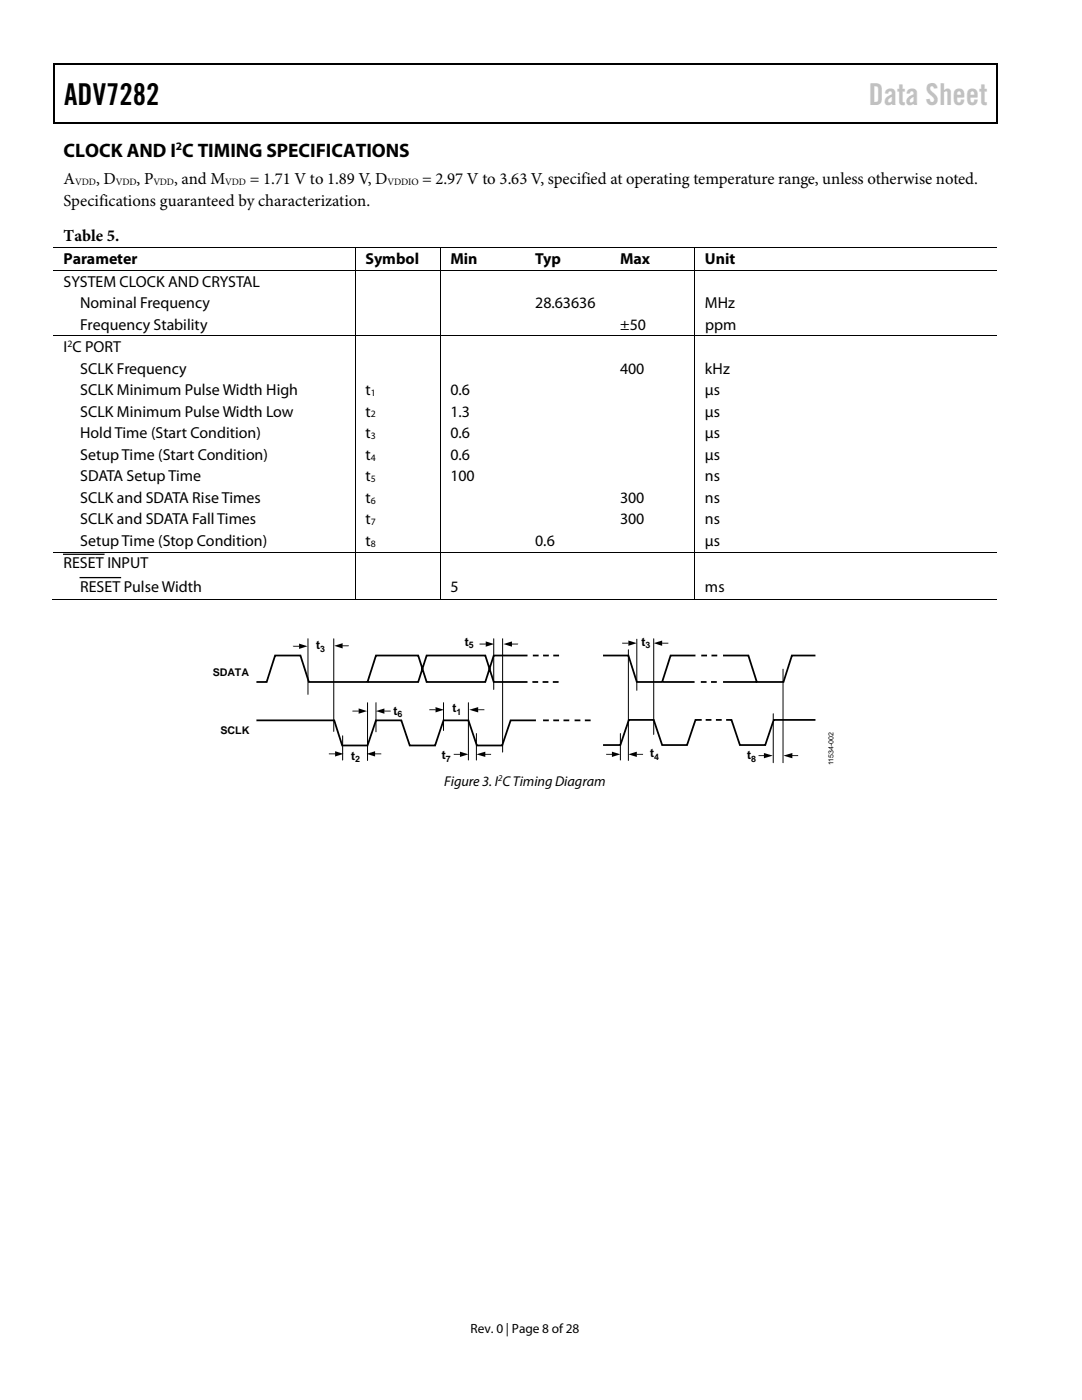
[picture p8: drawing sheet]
<svg xmlns="http://www.w3.org/2000/svg" width="216mm" height="279mm" viewBox="0 0 216 279" stroke-linecap="round" stroke-linejoin="round" font-family="sans-serif">
<g fill="#000">
<path d="M10.7 12.7h.2v1h-.2zM10.7 12.7h.2v.3h-.2zM133.5 12.7h.2v.3h-.2zM198.9 12.7h.2v1h-.2zM198.9 12.7h.2v.3h-.2zM10.7 24.4h.2v.2h-.2zM133.2 24.4h.3v.2h-.3zM198.9 24.4h.2v.2h-.2zM70.8 49.4h.2v.1h-.2zM70.8 53.9h.2v.2h-.2zM87.8 49.4h.1v.1h-.1zM87.8 53.9h.1v.2h-.1z"/>
<path d="M104.8 49.4h.1v.1h-.1zM104.8 53.9h.1v.2h-.1zM121.7 49.4h.2v.1h-.2zM121.7 53.9h.2v.2h-.2zM138.6 49.4h.1v.1h-.1zM138.6 53.9h.1v.2h-.1zM70.8 67h.2v.1h-.2zM87.8 67h.1v.1h-.1zM104.8 67h.1v.1h-.1zM121.7 67h.2v.1h-.2zM138.6 67h.1v.1h-.1zM70.8 110.1h.2v.2h-.2z"/>
<path d="M70.8 119.6h.2v.2h-.2zM87.8 110.1h.1v.2h-.1zM87.8 119.6h.1v.2h-.1zM104.5 119.6h.2v.2h-.2zM104.8 110.1h.1v.2h-.1zM121.5 119.6h.1v.2h-.1zM121.7 110.1h.2v.2h-.2zM138.6 110.1h.1v.2h-.1zM138.6 119.6h.1v.2h-.1zM58.4 128.9h1.4v.2h-1.3zM59.7 128.4l1.7 .6-1.7 .5zM66.7 128.9l1.7-.5v1z"/>
<path d="M68.3 128.8l1.3 .1-1.2 .1zM95.7 128.4l1.3 .1-1.3 .1zM96.9 128l1.7 .5-1.7 .6zM100.5 128.5l1.7-.5v1.1zM102.1 128.4l1.3 .1-1.2 .1zM124.1 128.3l1.4 .1h-1.4zM125.4 127.8l1.7 .6-1.7 .5zM130.4 128.4l1.7-.6v1.1zM132 128.3h1.4v.1h-1.3zM65.6 150.4l1.4 .1h-1.4zM66.9 149.9l1.6 .6-1.6 .5zM70.3 141.8l1.4 .1-1.4 .1z"/>
<path d="M71.6 141.4l1.6 .5-1.6 .5zM73.2 150.5l1.6-.6v1.1zM75 141.9l1.7-.5v1zM74.8 150.4h1.3v.1h-1.3zM76.6 141.8h1.3v.2h-1.2zM85.7 141.6h1.3l-1.3 .1zM86.9 141.1l1.7 .5-1.7 .6zM90.5 150.5h1.4l-1.4 .1zM91.8 150l1.7 .5-1.7 .6zM93.6 141.6l1.8-.5v1.1zM95.1 150.5l1.7-.5v1.1zM95.3 141.6h1.4v.1h-1.3z"/>
<path d="M96.7 150.5h1.3v.1h-1.3zM152.4 150.3l1.8 .5-1.8 .5zM151.4 150.7l1.3 .1-1.3 .1zM156.3 150.8l1.8-.5v1zM158 150.7h1.3v.2h-1.3z"/>
</g>
<path d="M10.8 13.7v10.7M10.9 12.8h122.6M133.7 12.8h65.2M199 13.7v10.7M10.9 24.5h188M12.7 110.6h8M16 115.3h8" fill="none" stroke="#000" stroke-width=".25"/>
<g fill="none" stroke="#000" stroke-width=".2">
<path d="M10.7 49.4h60.1M10.7 54h60.1M70.9 49.5v4.4M70.9 54.1v12.9M71 49.4h16.8M71 54h16.8M87.8 49.5v4.4M87.8 54.1v12.9M87.9 49.4h16.9M87.9 54h16.9M104.9 49.4h16.8M104.9 54h16.8"/>
<path d="M121.9 49.4h16.7M121.9 54h16.7M138.6 49.5v4.4M138.6 54.1v12.9M138.7 49.4h60.2M138.7 54h60.2M10.7 67.1h60.1M70.9 67.1v43M71 67.1h16.8M87.8 67.1v43M87.9 67.1h16.9M104.9 67.1h16.8"/>
<path d="M121.9 67.1h16.7M138.6 67.1v43M138.7 67.1h60.2M10.4 119.7h60.4M10.7 110.2h60.1M70.9 110.3v9.3M71 110.2h16.8M71 119.7h16.8M87.8 110.3v9.3M87.9 110.2h16.9M87.9 119.7h50.7M104.9 110.2h16.8"/>
<path d="M121.9 110.2h16.7M138.6 110.3v9.3M138.7 110.2h60.2M138.7 119.7h60.2M61.5 127.5v11.1M66.6 127.5v18.5M98.5 127.5v10.1M100.3 127.5v22.6M125.4 129.7v22.1M127.1 127.6v10.2M130.4 127.5v19.1M156.2 133.6v18.6"/>
<path d="M68.4 146.8v4.9M73.3 140.2v11.6M75 140.2v5.9M88.5 140.2v5.6M93.5 140.2v11.5M95.1 146.4v5.3M123.8 146.4v5.3M154.3 142.4v9.8"/>
</g>
<path d="M51.2 143.8h15.5l1.6 5h5l1.7-5h5.1l1.7 5h5l1.7-5h5l1.6 5h5.1l1.7-5h5M108.4 143.8h1.1M110.4 143.8h1.2M112.4 143.8h1.2M114.7 143.8h1.1M116.7 143.8h1.1M140 143.7h-1.2l-1.7 5h-5l-1.7-5h-4.9l-1.7 5h-3.5" fill="none" stroke="#000" stroke-width=".35"/>
<path d="M146 143.7h8.4l-1.7 5h-5.1zM154.4 143.7h4.9zM144.9 143.7h1.1z" fill="#fff"/>
<g fill="none" stroke="#000" stroke-width=".35">
<path d="M51.2 136.1h2l1.7-5.3h5l1.7 5.3h21.8l1.7-5.3h11.7l1.7 5.3h6.8M105.3 130.8h-6.8l-1.7 5.3h-11.7l-1.7-5.3h-8.4l-1.7 5.3M106.2 136.1h1.2M106.3 130.8h1.2M108.3 136.1h1.1M108.4 130.8h1.1M110.3 136.1h1.2M110.4 130.8h1.2M120.3 130.8h5.1l1.7 5.3h5l1.7-5.3h5M132.3 136.1h6.3M139.8 136.1h1.2M139.9 130.8h1.2"/>
<path d="M141.9 136.1h1.1M142 130.8h1.1M144.3 130.8h5l1.7 5.3h5.3l1.7-5.3h4.7M144.3 136.1h6.7M125.4 143.7h.1M140.8 143.7h1.2M142.9 143.7h1.1M144.9 143.7h1.1l1.6 5h5.1l1.7-5h8.3"/>
</g>
<path d="M121 150.5h1.2l-1.2 .1zM122.1 150l1.7 .5-1.7 .6zM125.4 150.5l1.7-.5v1.1zM127 150.5h1.3v.1h-1.2z" fill="#000"/>
<text font-size="6" x="12.8" y="20.9">ADV7282</text>
<text font-size="6" fill="#c1c1c1" x="173.4" y="20.9">Data Sheet</text>
<text font-size="3.9" x="12.7" y="31.3">CLOCK AND I C TIMING SPECIFICATIONS</text>
<g font-size="3.3">
<text x="12.7" y="41.1">Specifications guaranteed by characterization.</text>
<text x="12.7" y="36.8">A</text>
<text x="19.2" y="36.8">, D</text>
<text x="27.3" y="36.8">, P</text>
<text x="34.8" y="36.8">, and M</text>
<text x="49.8" y="36.8">= 1.71 V to 1.89 V, D</text>
<text x="84.2" y="36.8">= 2.97 V to 3.63 V, specified at operating temperature range, unless otherwise noted.</text>
<text x="12.7" y="48.2">Table 5.</text>
</g>
<g font-size="3.2">
<text x="12.7" y="52.7">Parameter</text>
<text x="72.9" y="52.7">Symbol</text>
<text x="89.9" y="52.7">Min</text>
<text x="106.8" y="52.7">Typ</text>
<text x="123.7" y="52.7">Max</text>
<text x="140.7" y="52.7">Unit</text>
<text x="12.7" y="57.2">SYSTEM CLOCK AND CRYSTAL</text>
<text x="16" y="61.5">Nominal Frequency</text>
<text x="16" y="65.8">Frequency Stability</text>
<text x="106.8" y="61.5">28.63636</text>
<text x="123.7" y="65.8">±50</text>
<text x="140.7" y="61.5">MHz</text>
<text x="140.7" y="65.8">ppm</text>
<text x="12.7" y="70.3">I C PORT</text>
<text x="16" y="74.5">SCLK Frequency</text>
<text x="123.7" y="74.5">400</text>
<text x="140.7" y="74.5">kHz</text>
<text x="16" y="78.9">SCLK Minimum Pulse Width High</text>
<text x="16" y="83.1">SCLK Minimum Pulse Width Low</text>
<text x="72.9" y="78.9">t</text>
<text x="72.9" y="83.1">t</text>
<text x="89.9" y="78.9">0.6</text>
<text x="89.9" y="83.1">1.3</text>
<text x="140.7" y="78.9">µs</text>
<text x="140.7" y="83.1">µs</text>
<text x="16" y="87.5">Hold Time (Start Condition)</text>
<text x="72.9" y="87.5">t</text>
<text x="89.9" y="87.5">0.6</text>
<text x="140.7" y="87.5">µs</text>
<text x="16" y="91.7">Setup Time (Start Condition)</text>
<text x="72.9" y="91.7">t</text>
<text x="89.9" y="91.7">0.6</text>
<text x="140.7" y="91.7">µs</text>
<text x="16" y="96.1">SDATA Setup Time</text>
<text x="16" y="100.3">SCLK and SDATA Rise Times</text>
<text x="72.9" y="96.1">t</text>
<text x="72.9" y="100.3">t</text>
<text x="89.9" y="96.1">100</text>
<text x="123.7" y="100.3">300</text>
<text x="140.7" y="100.3">ns</text>
<text x="140.7" y="96.1">ns</text>
<text x="16" y="104.6">SCLK and SDATA Fall Times</text>
<text x="72.9" y="104.6">t</text>
<text x="123.7" y="104.6">300</text>
<text x="140.7" y="104.6">ns</text>
<text x="12.7" y="113.5">RESET INPUT</text>
<text x="16" y="108.9">Setup Time (Stop Condition)</text>
<text x="72.9" y="108.9">t</text>
<text x="106.8" y="108.9">0.6</text>
<text x="140.7" y="108.9">µs</text>
<text x="16" y="118.1">RESET Pulse Width</text>
<text x="89.9" y="118.1">5</text>
<text x="140.7" y="118.1">ms</text>
</g>
<text font-size="2.8" x="88.6" y="156.9">Figure 3. I C Timing Diagram</text>
<text font-size="2.7" x="93.9" y="266">Rev. 0 | Page 8 of28</text>
<g font-size="2.5">
<text x="63.1" y="129.5">t</text>
<text x="92.7" y="128.9">t</text>
<text x="128" y="128.9">t</text>
<text x="78.5" y="142.6">t</text>
<text x="90.3" y="142.1">t</text>
<text x="70.1" y="151.6">t</text>
<text x="88.1" y="151.5">t</text>
<text x="129.7" y="151.1">t</text>
<text x="149.1" y="151.5">t</text>
</g>
<text font-size="2.3" x="35.1" y="29.9">2</text>
<g font-size="2.1">
<text x="42.4" y="134.8">SDATA</text>
<text x="44" y="146.4">SCLK</text>
</g>
<g font-size="1.9">
<text x="15" y="37">VDD</text>
<text x="23.1" y="37">VDD</text>
<text x="30.6" y="37">VDD</text>
<text x="45" y="37">VDD</text>
<text x="77.3" y="37">VDDIO</text>
<text x="13.5" y="69.2">2</text>
<text x="74" y="79">1</text>
<text x="74" y="83.3">2</text>
<text x="74" y="87.6">3</text>
<text x="74" y="91.9">4</text>
<text x="74" y="96.2">5</text>
<text x="74" y="100.5">6</text>
<text x="74" y="104.8">7</text>
<text x="74" y="109.1">8</text>
</g>
<g font-size="1.8">
<text x="63.9" y="130.1">3</text>
<text x="93.6" y="129.4">5</text>
<text x="128.8" y="129.4">3</text>
<text x="79.3" y="143.2">6</text>
<text x="91.1" y="142.6">1</text>
<text x="70.9" y="152.2">2</text>
<text x="89" y="152">7</text>
<text x="99.4" y="155.9">2</text>
<text x="130.6" y="151.7">4</text>
<text x="149.9" y="152">8</text>
</g>
<text font-size="1.4" x="166.3" y="152.7" transform="rotate(-90 166.3 152.7)">11534-002</text>
</svg>
